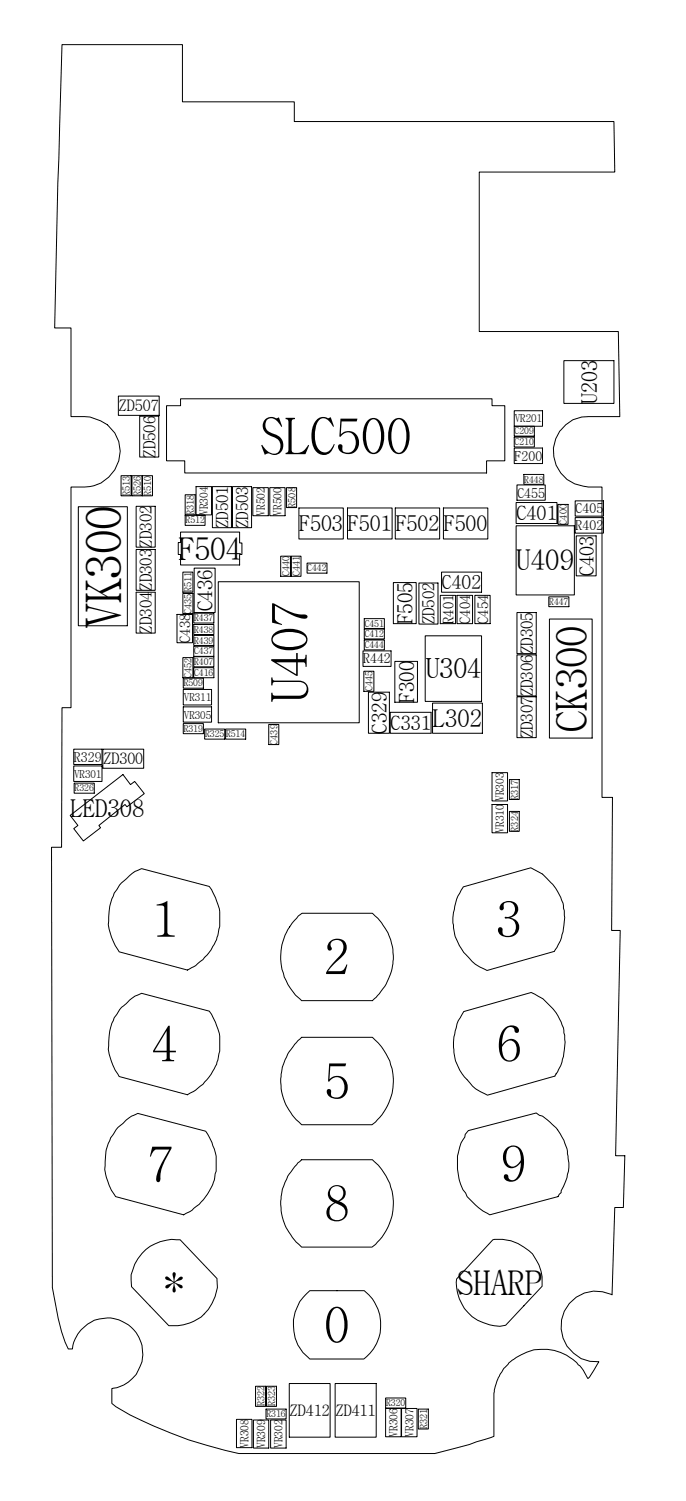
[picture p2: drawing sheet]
<svg xmlns="http://www.w3.org/2000/svg" width="69mm" height="152mm" viewBox="0 0 69 152" stroke-linecap="round" stroke-linejoin="round" font-family="sans-serif">
<g fill="none" stroke="#000" stroke-width=".1">
<path d="M6.3 4.5h12.1v5.8h11.3v2h32.3l.1 5.1h-13.7v16.1h14.1l.1 8.6h-3.1a3.6 3.6 0 0 0-3.6 3.5 3.6 3.6 0 0 0 3.6 3.6h1.3v31.3h1.1l-.1 13.5h.9l-.5 22.7h.9l-.1 5.3h-.9l-.3 8.8a3.6 3.6 0 0 0-5.1 2.5 3.6 3.6 0 0 0 3.8 4.2l-1.1 1.7a5 5 0 0 0-4.6-2.9 5 5 0 0 0-4.5 3l-.4 1.4v4.4l-2.5 .8-3.5 .9h-19.8a43 43 0 0 1-12.4-4.7l-.4-.3v-1.5a3.6 3.6 0 0 0 3.1-3.7 3.6 3.6 0 0 0-3.4-3.5 3.6 3.6 0 0 0-3.7 3.1h-.4a19.3 19.3 0 0 1-1.6-6.2l-.1-44.4h1l.1-14.1h.9v-22.3a4.7 4.7 0 0 0 3.8-1 3.5 3.5 0 0 0 1-3.6 3.5 3.5 0 0 0-2.9-2.5h-1.9v-9h-1.7l.3-14.6zM57 36.4h5v4.3h-5zM7.9 51.2h5v12h-5zM12 40h4.1v2h-4.1zM12.2 48h1v2.1h-1zM13.3 48h1.1v2.1h-1.1zM13.8 51.1h1.9v4.2h-1.9zM13.8 55.5h1.9v4.1h-1.9zM13.8 59.8h1.9v4.1h-1.9zM14.1 42h1.9v4.2h-1.9zM14.4 48h1v2.1h-1zM16.8 41h1.4v-.7h31.5v.7h1.3v5.5h-1.8v1.3h-30.5v-1.3h-1.9z"/>
<path d="M18.2 53.7h6v1.1h.2v1.2h-.2v1.1h-6v-1.1h-.2v-1.2h.2zM18.5 59.9h1v2.1h-1zM18.5 57.8h1v2h-1zM18.7 50h1v2h-1zM18.7 52h2v1.1h-2zM19.6 57.4h2.1v4.5h-2.1zM19.8 49.1h1.6v2.9h-1.6zM21.5 49.1h1.9v4.2h-1.9zM22.1 58.8h14.2v14.2h-14.2zM23.5 49.1h1.9v4.2h-1.9zM25.5 49.3h1.6v2.8h-1.6zM27.3 49.3h1.5v2.8h-1.5z"/>
<path d="M28.4 56.2h1v2h-1zM29 49.3h1v2h-1zM29.4 56.2h1v2h-1zM30.2 51.3h4.5v3.1h-4.5zM31 56.9h2v1h-2zM35.1 51.3h4.5v3.1h-4.5zM39.8 58.8h2.3v4.2h-2.3zM39.9 51.3h4.5v3.1h-4.5zM42.3 58.9h2v4.1h-2zM44.6 57.8h4.1v2h-4.1zM44.8 51.3h4.5v3.1h-4.5zM52 43.1h2v.9h-2z"/>
<path d="M52 44.2h2v.9h-2zM52 45.3h2.8v1.5h-2.8zM52 41.5h2.8v1.6h-2.8zM52.2 50.8h4.1v2.1h-4.1zM52.2 53.1h5.8v7h-5.8zM52.2 49h2.9v1.5h-2.9zM52.9 47.9h2v1h-2zM56.4 50.9h1v2.1h-1zM58.1 50.6h2.9v1.5h-2.9zM58.1 52.3h2.9v1.5h-2.9zM58.2 54.1h2v4.1h-2zM7.5 75.7h2.8v1.5h-2.8z"/>
<path d="M7.5 77.4h2.8v1.5h-2.8zM7.5 79.1h2v1h-2zM10.4 75.7h4.1v1.9h-4.1zM17.9 62.1h1.6v2.8h-1.6zM18.5 66.4h1v2.1h-1zM18.5 73.1h2.1v1h-2.1zM18.5 68.5h2.1v1h-2.1zM18.5 71.4h2.9v1.5h-2.9zM18.5 69.6h2.9v1.6h-2.9zM19.6 67.4h2v1.1h-2zM19.6 65.3h2v1h-2zM19.6 66.3h2v1.1h-2z"/>
<path d="M19.6 61.9h2v1h-2zM19.6 63.1h2v1h-2zM19.6 64.2h2v1h-2zM20.7 73.6h2v1.1h-2zM22.8 73.6h2v1.1h-2zM27.2 73.2h1v2h-1zM36.7 65.7h2.8v1.6h-2.8zM36.8 67.8h1v2h-1zM36.8 63.5h2v1h-2zM36.8 64.6h2v1h-2zM36.8 62.5h2v1h-2zM37.2 69.9h2.1v4.2h-2.1z"/>
<path d="M39.4 71.9h4.2v2.2h-4.2zM39.9 66.8h2.3v4.1h-2.3zM43 64.2h5.7v6.6h-5.7zM43.7 71h5v3.1h-5zM44.5 60.1h1.5v2.9h-1.5zM46.2 60.1h1.6v2.9h-1.6zM48 60.1h1.5v2.9h-1.5zM49.7 78h1.6v2.9h-1.6zM51.5 78.7h1v2.1h-1zM52.2 61.9h2v4.1h-2zM52.2 66.1h2v4.2h-2zM52.2 70.4h2v4.1h-2z"/>
<path d="M55.5 60.3h2v1h-2zM55.5 62.5h4.3v12h-4.3zM7.1 82.4l5.3-4.2 .8 1 .4-.3 1 1.3-1.8 1.3-.2-.2-2.6 2.1 .2 .2-1.8 1.3-.9-1.2 .4-.3zM12.3 89.2l.8-.8a2.73 2.73 0 0 1 1.2-.7l6.8 1.8 .3 .4 .5 1.1a4.2 4.2 0 0 1 .3 2.6 5.7 5.7 0 0 1-3.3 4.4l-6.9-1.9-.1-.2a5.3 5.3 0 0 1-.8-4.5l.4-1.2zM30.1 92.5l.4-.3h7.1a5.7 5.7 0 0 1 0 8.9h-7.1a5.7 5.7 0 0 1-.4-8.6zM46.8 89.6l6.8-1.9a5.5 5.5 0 0 1 3.3 6.4 5.5 5.5 0 0 1-.9 2l-6.8 1.9a5.5 5.5 0 0 1-3.2-6.8l.3-.7zM49.7 81.3h1.6v2.8h-1.6zM51.5 82h1v2h-1zM11.9 113.9l1.1-1 .9-.4 6.9 1.8 .6 1.1 .1 .3a4.4 4.4 0 0 1 .3 2.6 5.7 5.7 0 0 1-.8 2.3 6.7 6.7 0 0 1-2.4 2.1l-6.9-1.8-.2-.3a5.5 5.5 0 0 1-.7-4.5l.4-1.2zM12.3 101.7l1.1-.9 .9-.5 6.8 1.8 .3 .3 .5 1.2a4.2 4.2 0 0 1 .3 2.6 5.8 5.8 0 0 1-3.3 4.4l-6.9-1.9-.1-.2a5.3 5.3 0 0 1-.8-4.6l.4-1.1zM30.1 105.1l.4-.3h7.1a5.6 5.6 0 0 1 0 8.8h-7.1a5.6 5.6 0 0 1-.4-8.5zM30.1 117.5l.4-.4h7.1a5.6 5.6 0 0 1 0 8.9h-7.1a5.6 5.6 0 0 1-.5-8.4z"/>
<path d="M46.9 102.2l6.8-2a5.6 5.6 0 0 1 3.1 7.1l-.7 1.4-6.8 1.9a5.6 5.6 0 0 1-3.4-5.9 5.1 5.1 0 0 1 1-2.5zM47.3 114.2l6.9-1.8a5.9 5.9 0 0 1 2.9 3 5.3 5.3 0 0 1-.4 4.9v.2l-.3 .4-6.9 1.8a6.7 6.7 0 0 1-2.7-2.5 6.1 6.1 0 0 1-.5-3.7l.1-.3a6.5 6.5 0 0 1 .9-2zM14.4 126.6a4.5 4.5 0 0 1 3.8-1.4l3.7 3.9a4.3 4.3 0 0 1-4.8 4.8l-3.8-3.9a4.1 4.1 0 0 1 1.1-3.4zM29.2 139.7h4.2v5.5h-4.2zM31 130.7l.3-.3h5.5a4.4 4.4 0 0 1 0 6.9h-5.5a4.4 4.4 0 0 1-.3-6.6zM33.9 139.7h4.1v5.5h-4.1zM49.8 125.2a4.5 4.5 0 0 1 4 1.4 4.6 4.6 0 0 1 1 3.3l-3.7 4a4.3 4.3 0 0 1-3.8-1.3 4.3 4.3 0 0 1-1.2-3.4zM23.9 143.4h1.6v2.8h-1.6zM25.6 143.4h1.6v2.9h-1.6zM25.8 140h1v2h-1zM26.9 142.3h2v1h-2zM26.9 140h1v2h-1z"/>
<path d="M27.3 143.4h1.6v2.9h-1.6zM39 141.2h2v1h-2zM39 142.3h1.5v2.8h-1.5zM40.6 142.3h1.5v2.8h-1.5zM42.3 142.3h1v2h-1z"/>
</g>
<g font-size="5.1">
<text x="26.2" y="45.9">SLC500</text>
<text x="31.1" y="71" transform="rotate(-90 31.1 71)">U407</text>
<text x="15.3" y="94.7">1</text>
<text x="50.1" y="94.7">3</text>
<text x="32.8" y="98.5">2</text>
<text x="15.3" y="107.3">4</text>
<text x="50.2" y="107.2">6</text>
<text x="32.8" y="111">5</text>
<text x="14.9" y="119.4">7</text>
<text x="50.6" y="119.4">9</text>
<text x="32.8" y="123.4">8</text>
<text x="16.3" y="131.4">*</text>
<text x="32.8" y="135.6">0</text>
</g>
<text font-size="5" x="12.3" y="63.4" transform="rotate(-90 12.3 63.4)">VK300</text>
<text font-size="4.3" x="59.3" y="73.9" transform="rotate(-90 59.3 73.9)">CK300</text>
<text font-size="3.4" x="46.1" y="130.8">SHARP</text>
<text font-size="3.2" x="18.1" y="56.5">F504</text>
<text font-size="2.9" x="52.2" y="57.6">U409</text>
<text font-size="2.8" x="43" y="68.5">U304</text>
<g font-size="2.5">
<text x="43.7" y="73.4">L302</text>
<text x="7.1" y="82.5">LED308</text>
</g>
<g font-size="2.2">
<text x="60.3" y="40.8" transform="rotate(-90 60.3 40.8)">U203</text>
<text x="30.2" y="53.7">F503</text>
<text x="35.2" y="53.7">F501 F502</text>
<text x="44.9" y="53.7">F500</text>
</g>
<g font-size="2.1">
<text x="21.5" y="61.7" transform="rotate(-90 21.5 61.7)">C436</text>
<text x="41.7" y="63" transform="rotate(-90 41.7 63)">F505</text>
<text x="41.8" y="71" transform="rotate(-90 41.8 71)">F300</text>
<text x="39.1" y="74.1" transform="rotate(-90 39.1 74.1)">C329</text>
</g>
<g font-size="2">
<text x="52.2" y="52.5">C401</text>
<text x="44.7" y="59.5">C402</text>
<text x="60" y="58.2" transform="rotate(-90 60 58.2)">C403</text>
<text x="39.5" y="73.7">C331</text>
</g>
<g font-size="1.7">
<text x="15.7" y="46.2" transform="rotate(-90 15.7 46.2)">ZD506</text>
<text x="23.1" y="53.3" transform="rotate(-90 23.1 53.3)">ZD501</text>
<text x="25.1" y="53.3" transform="rotate(-90 25.1 53.3)">ZD503</text>
<text x="15.3" y="64" transform="rotate(-90 15.3 64)">ZD304ZD303ZD302</text>
<text x="43.9" y="63.1" transform="rotate(-90 43.9 63.1)">ZD502</text>
<text x="53.8" y="74.6" transform="rotate(-90 53.8 74.6)">ZD307ZD306ZD305</text>
</g>
<g font-size="1.6">
<text x="12" y="41.5">ZD507</text>
<text x="10.5" y="77.2">ZD300</text>
<text x="29.3" y="143">ZD412</text>
<text x="33.9" y="143">ZD411</text>
</g>
<g font-size="1.5">
<text x="19.2" y="65" transform="rotate(-90 19.2 65)">C438</text>
<text x="45.8" y="63" transform="rotate(-90 45.8 63)">R401</text>
<text x="47.5" y="63" transform="rotate(-90 47.5 63)">C404</text>
<text x="49.3" y="63" transform="rotate(-90 49.3 63)">C454</text>
</g>
<g font-size="1.4">
<text x="52" y="46.5">F200</text>
<text x="52.3" y="50.2">C455</text>
<text x="58.2" y="51.9">C405</text>
<text x="58.2" y="53.6">R402</text>
<text x="36.7" y="67">R442</text>
<text x="7.5" y="76.9">R329</text>
</g>
<g font-size="1.1">
<text x="52" y="42.7">VR201</text>
<text x="21" y="52" transform="rotate(-90 21 52)">VR304</text>
<text x="26.8" y="52.1" transform="rotate(-90 26.8 52.1)">VR502</text>
<text x="28.4" y="52.1" transform="rotate(-90 28.4 52.1)">VR500</text>
<text x="18.6" y="70.8">VR311</text>
<text x="18.6" y="72.6">VR305</text>
<text x="7.5" y="78.5">VR301</text>
<text x="50.9" y="84.1" transform="rotate(-90 50.9 84.1)">VR310 VR303</text>
<text x="25.1" y="146.2" transform="rotate(-90 25.1 146.2)">VR308</text>
<text x="26.8" y="146.3" transform="rotate(-90 26.8 146.3)">VR309</text>
<text x="28.6" y="146.3" transform="rotate(-90 28.6 146.3)">VR302</text>
<text x="40.2" y="145.1" transform="rotate(-90 40.2 145.1)">VR306</text>
<text x="41.8" y="145.1" transform="rotate(-90 41.8 145.1)">VR307</text>
</g>
<g font-size="1">
<text x="52" y="43.9">C209</text>
<text x="52" y="45">C210</text>
<text x="13.1" y="50.1" transform="rotate(-90 13.1 50.1)">R513</text>
<text x="14.2" y="50.1" transform="rotate(-90 14.2 50.1)">R526</text>
<text x="15.3" y="50.1" transform="rotate(-90 15.3 50.1)">R510</text>
<text x="18.8" y="52.9">R512</text>
<text x="19.6" y="52" transform="rotate(-90 19.6 52)">R318</text>
<text x="29.8" y="51.3" transform="rotate(-90 29.8 51.3)">R508</text>
<text x="53" y="48.7">R448</text>
<text x="57.3" y="53" transform="rotate(-90 57.3 53)">C400</text>
<text x="29.3" y="58.2" transform="rotate(-90 29.3 58.2)">C440</text>
<text x="30.3" y="58.2" transform="rotate(-90 30.3 58.2)">C441</text>
<text x="31.1" y="57.7">C442</text>
<text x="19.4" y="62" transform="rotate(-90 19.4 62)">C435R511</text>
<text x="19.6" y="62.8">R437</text>
<text x="19.6" y="63.9">R438</text>
<text x="19.6" y="65">R439</text>
<text x="36.9" y="65.5">C444</text>
<text x="36.9" y="64.4">C412</text>
<text x="36.9" y="63.3">C451</text>
<text x="55.5" y="61.1">R447</text>
<text x="18.6" y="69.3">R509</text>
<text x="19.4" y="68.5" transform="rotate(-90 19.4 68.5)">C452</text>
<text x="19.6" y="66.1">C437</text>
<text x="19.6" y="67.2">R407</text>
<text x="19.6" y="68.3">C416</text>
<text x="37.7" y="69.8" transform="rotate(-90 37.7 69.8)">C445</text>
<text x="18.6" y="73.9">R319</text>
<text x="20.7" y="74.5">R325 R514</text>
<text x="28" y="75.2" transform="rotate(-90 28 75.2)">C439</text>
<text x="7.5" y="79.9">R326</text>
<text x="52.4" y="84" transform="rotate(-90 52.4 84)">R324</text>
<text x="52.4" y="80.8" transform="rotate(-90 52.4 80.8)">R317</text>
<text x="26.7" y="142" transform="rotate(-90 26.7 142)">R322</text>
<text x="26.9" y="143.2">R316</text>
<text x="27.8" y="142" transform="rotate(-90 27.8 142)">R323</text>
<text x="39" y="142">R320</text>
<text x="43.2" y="144.3" transform="rotate(-90 43.2 144.3)">R321</text>
</g>
</svg>
